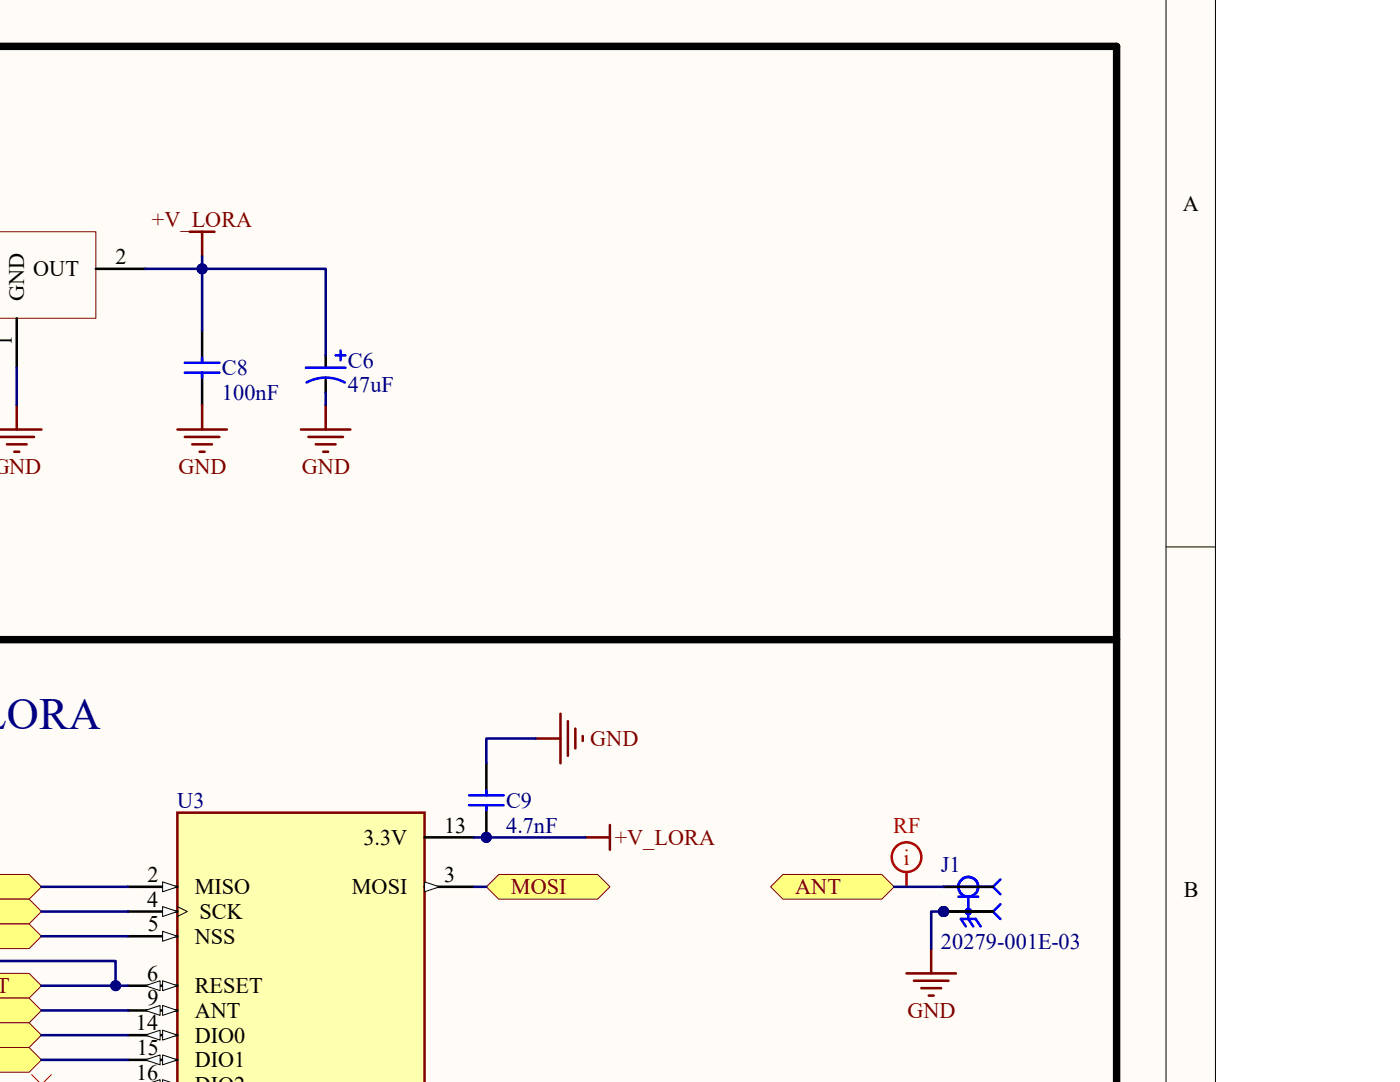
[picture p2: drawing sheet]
<svg xmlns="http://www.w3.org/2000/svg" width="279mm" height="216mm" viewBox="0 0 279 216" stroke-linecap="round" stroke-linejoin="round" font-family="sans-serif">
<path d="M-.1 -.1h242.7v216h-242.7z" fill-rule="evenodd" fill="#fffcf8"/>
<path d="M242.6 -.1v216" fill="none" stroke="#000" stroke-width=".2"/>
<path d="M-.1 -.1h232.8v216h-232.8z" fill-rule="evenodd" fill="#fffcf8"/>
<path d="M232.7 -.1v216M232.7 109.1h9.9" fill="none" stroke="#000" stroke-width=".2"/>
<path d="M106.9 147.4h5M111.9 142.4v9.9M113.3 143.9v6.9M114.8 145.4v3.9M116.3 146.9v1" fill="none" stroke="#800000" stroke-width=".51"/>
<path d="M-.1 174.5h5.9l2.5 2.5-2.5 2.4h-5.9z" fill-rule="evenodd" fill="#ffff80"/>
<path d="M-.1 174.5h5.9l2.5 2.5-2.5 2.4h-5.8" fill="none" stroke="#800000" stroke-width=".2"/>
<path d="M-.1 179.4h5.9l2.5 2.5-2.5 2.5h-5.9z" fill-rule="evenodd" fill="#ffff80"/>
<path d="M-.1 179.4h5.9l2.5 2.5-2.5 2.5h-5.8" fill="none" stroke="#800000" stroke-width=".2"/>
<path d="M-.1 184.4h5.9l2.5 2.4-2.5 2.5h-5.9z" fill-rule="evenodd" fill="#ffff80"/>
<path d="M-.1 184.4h5.9l2.5 2.4-2.5 2.5h-5.8" fill="none" stroke="#800000" stroke-width=".2"/>
<path d="M99.5 174.5h19.8l2.4 2.5-2.4 2.4h-19.8l-2.4-2.4z" fill-rule="evenodd" fill="#ffff80"/>
<path d="M97.1 177l2.4-2.5h19.8l2.4 2.5-2.4 2.4h-19.8z" fill="none" stroke="#800000" stroke-width=".2"/>
<path d="M-.1 194.2h5.9l2.5 2.5-2.5 2.5h-5.9z" fill-rule="evenodd" fill="#ffff80"/>
<path d="M-.1 194.2h5.9l2.5 2.5-2.5 2.5h-5.8" fill="none" stroke="#800000" stroke-width=".2"/>
<path d="M-.1 199.2h5.9l2.5 2.4-2.5 2.5h-5.9z" fill-rule="evenodd" fill="#ffff80"/>
<path d="M-.1 199.2h5.9l2.5 2.4-2.5 2.5h-5.8" fill="none" stroke="#800000" stroke-width=".2"/>
<path d="M-.1 204.1h5.9l2.5 2.5-2.5 2.4h-5.9z" fill-rule="evenodd" fill="#ffff80"/>
<path d="M-.1 204.1h5.9l2.5 2.5-2.5 2.4h-5.8" fill="none" stroke="#800000" stroke-width=".2"/>
<path d="M-.1 209h5.9l2.5 2.5-2.5 2.5h-5.9z" fill-rule="evenodd" fill="#ffff80"/>
<path d="M-.1 209h5.9l2.5 2.5-2.5 2.5h-5.8" fill="none" stroke="#800000" stroke-width=".2"/>
<path d="M153.8 177l2.5-2.5h19.7l2.4 2.5-2.4 2.4h-19.7z" fill-rule="evenodd" fill="#ffff80"/>
<path d="M153.8 177l2.5-2.5h19.7l2.4 2.5-2.4 2.4h-19.7z" fill="none" stroke="#800000" stroke-width=".2"/>
<path d="M180.9 194.2h9.9M182.4 195.7h6.9M183.9 197.2h3.9M185.4 198.7h.9M185.8 189.3v4.9" fill="none" stroke="#800000" stroke-width=".51"/>
<path d="M6.3 214.4l1.5 1.5M10.3 214.4l-1.6 1.5" fill="none" stroke="#f00" stroke-width=".2"/>
<circle cx="97.1" cy="167.1" r=".99" fill="#000080"/>
<circle cx="97.1" cy="167.1" r=".99" fill="none" stroke="#000080" stroke-width=".2"/>
<path d="M97.1 152.3v6.4M97.1 160.7v6.4" fill="none" stroke="#000" stroke-width=".51"/>
<circle cx="97.1" cy="167.1" r=".99" fill="#000080"/>
<circle cx="97.1" cy="167.1" r=".99" fill="none" stroke="#000080" stroke-width=".2"/>
<path d="M93.6 158.7h6.9M97.1 157.7v1M93.6 160.7h6.9M97.1 160.7v1" fill="none" stroke="#00f" stroke-width=".51"/>
<path d="M35.4 162.2h49.3v53.7h-49.3z" fill-rule="evenodd" fill="#ffffb0"/>
<path d="M35.4 215.9v-53.7h49.3v53.7" fill="none" stroke="#800000" stroke-width=".51"/>
<path d="M25.5 177h9.9" fill="none" stroke="#000" stroke-width=".51"/>
<path d="M32.4 176l3 1-3 .9z" fill="#f8fcff"/>
<path d="M32.4 176l3 1-3 .9z" fill="none" stroke="#000" stroke-width=".2"/>
<path d="M25.5 181.9h9.9" fill="none" stroke="#000" stroke-width=".51"/>
<path d="M32.4 180.9l3 1-3 1z" fill="#f8fcff"/>
<path d="M32.4 180.9l3 1-3 1zM35.4 180.9l2 1-2 1" fill="none" stroke="#000" stroke-width=".2"/>
<path d="M25.5 186.8h9.9" fill="none" stroke="#000" stroke-width=".51"/>
<path d="M32.4 185.8l3 1-3 1z" fill="#f8fcff"/>
<path d="M32.4 185.8l3 1-3 1z" fill="none" stroke="#000" stroke-width=".2"/>
<path d="M25.5 196.7h9.9" fill="none" stroke="#000" stroke-width=".51"/>
<path d="M32.4 195.7l3 1-3 1z" fill="#f8fcff"/>
<path d="M32.4 195.7l3 1-3 1z" fill="none" stroke="#000" stroke-width=".2"/>
<path d="M29 196.7l3-1v2z" fill="#f8fcff"/>
<path d="M29 196.7l3-1v2z" fill="none" stroke="#000" stroke-width=".2"/>
<path d="M25.5 201.6h9.9" fill="none" stroke="#000" stroke-width=".51"/>
<path d="M32.4 200.6l3 1-3 1z" fill="#f8fcff"/>
<path d="M32.4 200.6l3 1-3 1z" fill="none" stroke="#000" stroke-width=".2"/>
<path d="M29 201.6l3-1v2z" fill="#f8fcff"/>
<path d="M29 201.6l3-1v2z" fill="none" stroke="#000" stroke-width=".2"/>
<path d="M25.5 206.6h9.9" fill="none" stroke="#000" stroke-width=".51"/>
<path d="M32.4 205.6l3 1-3 .9z" fill="#f8fcff"/>
<path d="M32.4 205.6l3 1-3 .9z" fill="none" stroke="#000" stroke-width=".2"/>
<path d="M29 206.6l3-1v1.9z" fill="#f8fcff"/>
<path d="M29 206.6l3-1v1.9z" fill="none" stroke="#000" stroke-width=".2"/>
<path d="M25.5 211.5h9.9" fill="none" stroke="#000" stroke-width=".51"/>
<path d="M32.4 210.5l3 1-3 1z" fill="#f8fcff"/>
<path d="M32.4 210.5l3 1-3 1z" fill="none" stroke="#000" stroke-width=".2"/>
<path d="M29 211.5l3-1v2z" fill="#f8fcff"/>
<path d="M29 211.5l3-1v2z" fill="none" stroke="#000" stroke-width=".2"/>
<path d="M32.4 215.4l3 .5h-3z" fill="#f8fcff"/>
<path d="M32.4 215.9v-.5l1.6 .5" fill="none" stroke="#000" stroke-width=".2"/>
<path d="M29 215.9l3-.5v.5z" fill="#f8fcff"/>
<path d="M30.4 215.9l1.6-.5v.5" fill="none" stroke="#000" stroke-width=".2"/>
<path d="M84.7 167.1h9.9M84.7 177h9.9" fill="none" stroke="#000" stroke-width=".51"/>
<path d="M84.7 176l3 1-3 .9z" fill="#f8fcff"/>
<path d="M84.7 176l3 1-3 .9z" fill="none" stroke="#000" stroke-width=".2"/>
<circle cx="188.3" cy="181.9" r=".99" fill="#000080"/>
<circle cx="188.3" cy="181.9" r=".99" fill="none" stroke="#000080" stroke-width=".2"/>
<circle cx="188.3" cy="181.9" r=".99" fill="#000080"/>
<circle cx="188.3" cy="181.9" r=".99" fill="none" stroke="#000080" stroke-width=".2"/>
<g fill="none" stroke="#00f" stroke-width=".51">
<path d="M188.3 177h9.9M191.3 178.9h3.9M193.2 178.9v4.5l1 1.4M198.2 177l1.5 1.4M199.7 175.5l-1.5 1.5M188.3 181.9h9.9M192.8 184.8l-1-1.4h2.9l1 1.4M198.2 181.9l1.5 1.5M199.7 180.4l-1.5 1.5"/>
<circle cx="193.2" cy="177" r="1.98"/>
<circle cx="193.2" cy="177" r="1.97"/>
<circle cx="193.2" cy="181.9" r=".49"/>
</g>
<path d="M188.3 177h9.9M188.3 181.9h9.9" fill="none" stroke="#000" stroke-width=".51"/>
<circle cx="188.3" cy="181.9" r=".99" fill="#000080"/>
<circle cx="188.3" cy="181.9" r=".99" fill="none" stroke="#000080" stroke-width=".2"/>
<path d="M188.3 181.9h9.9" fill="none" stroke="#000" stroke-width=".51"/>
<circle cx="188.3" cy="181.9" r=".99" fill="#000080"/>
<circle cx="188.3" cy="181.9" r=".99" fill="none" stroke="#000080" stroke-width=".2"/>
<g fill="none" stroke="#f00" stroke-width=".51">
<path d="M180.9 174v3"/>
<circle cx="180.9" cy="171" r="2.96"/>
</g>
<g fill="none" stroke="#800000" stroke-width=".51">
<path d="M37.9 46.2h4.9M40.3 46.2v5M-.1 85.7h8.4M-.1 87.2h6.9M1.4 88.7h3.9M2.9 90.1h.9M3.3 80.8v4.9M35.4 85.7h9.9M36.9 87.2h6.9M38.4 88.7h3.9M39.8 90.1h1M40.3 80.8v4.9"/>
<path d="M60.1 85.7h9.8M61.5 87.2h7M63 88.7h4M64.5 90.1h1M65 80.8v4.9M116.8 167.1h4.9M121.7 164.6v5"/>
</g>
<path d="M-.1 46.2h19.2v17.3h-19.2" fill="none" stroke="#800000" stroke-width=".2"/>
<path d="M19.1 53.6h9.9M3.3 63.5v9.9M40.3 66v6.4M40.3 74.4v6.4M65 70.9v2.5M65 75.8v2.5" fill="none" stroke="#000" stroke-width=".51"/>
<path d="M36.9 72.4h6.9M36.9 74.4h6.9M40.3 71.4v1M40.3 74.4v.9M61.1 73.4h7.8M61.2 76.3a7.9 7.9 0 0 1 7.6 0M67 70.9h1.9M68 69.9v2" fill="none" stroke="#00f" stroke-width=".51"/>
<path d="M94.6 167.1h22.2" fill="none" stroke="#000080" stroke-width=".51"/>
<circle cx="97.1" cy="167.1" r=".99" fill="#000080"/>
<circle cx="97.1" cy="167.1" r=".99" fill="none" stroke="#000080" stroke-width=".2"/>
<path d="M106.9 147.4h-9.8v4.9M8.3 177h17.2M94.6 177h2.5M8.3 196.7h17.2M8.3 181.9h17.2M8.3 186.8h17.2" fill="none" stroke="#000080" stroke-width=".51"/>
<circle cx="23.1" cy="196.7" r=".99" fill="#000080"/>
<circle cx="23.1" cy="196.7" r=".99" fill="none" stroke="#000080" stroke-width=".2"/>
<path d="M-.1 191.8h23.2v4.9M8.3 201.6h17.2M8.3 206.6h17.2M8.3 211.5h17.2" fill="none" stroke="#000080" stroke-width=".51"/>
<circle cx="23.1" cy="196.7" r=".99" fill="#000080"/>
<circle cx="23.1" cy="196.7" r=".99" fill="none" stroke="#000080" stroke-width=".2"/>
<path d="M178.4 177h9.9M188.3 181.9h-2.5v7.4" fill="none" stroke="#000080" stroke-width=".51"/>
<circle cx="188.3" cy="181.9" r=".99" fill="#000080"/>
<circle cx="188.3" cy="181.9" r=".99" fill="none" stroke="#000080" stroke-width=".2"/>
<path d="M29 53.6h11.3v12.4M3.3 73.4v7.4" fill="none" stroke="#000080" stroke-width=".51"/>
<circle cx="40.3" cy="53.6" r=".99" fill="#000080"/>
<circle cx="40.3" cy="53.6" r=".99" fill="none" stroke="#000080" stroke-width=".2"/>
<path d="M40.3 51.2v2.4" fill="none" stroke="#000080" stroke-width=".51"/>
<circle cx="40.3" cy="53.6" r=".99" fill="#000080"/>
<circle cx="40.3" cy="53.6" r=".99" fill="none" stroke="#000080" stroke-width=".2"/>
<path d="M40.3 53.6h24.7v17.3" fill="none" stroke="#000080" stroke-width=".51"/>
<circle cx="40.3" cy="53.6" r=".99" fill="#000080"/>
<circle cx="40.3" cy="53.6" r=".99" fill="none" stroke="#000080" stroke-width=".2"/>
<path d="M65 78.3v2.5" fill="none" stroke="#000080" stroke-width=".51"/>
<path d="M-.1 9.2h222.9v206.7M-.1 127.6h222.9" fill="none" stroke="#000" stroke-width="1.5"/>
<text font-size="8.9" fill="#000080" x="1.4" y="145.4">ORA</text>
<g font-size="4.4" fill="#800000">
<text x="30.3" y="45.3">+V_LORA</text>
<text x="1.8" y="94.6">ND</text>
<text x="35.6" y="94.6">GND</text>
<text x="60.2" y="94.6">GND</text>
<text x="117.8" y="148.8">GND</text>
<text x="122.7" y="168.6">+V_LORA</text>
<text x="102" y="178.4">MOSI</text>
<text x="158.7" y="178.4">ANT</text>
<text x="-.6" y="198.2">T</text>
<text x="181.1" y="203.1">GND</text>
</g>
<g font-size="4.4">
<text x="236" y="42.2">A</text>
<text x="23.1" y="52.7">2</text>
<text x="6.6" y="55.1">OUT</text>
<text x="4.8" y="60.1" transform="rotate(-90 4.8 60.1)">GND</text>
<text x="2.4" y="69.1" transform="rotate(-90 2.4 69.1)">1</text>
<text x="88.6" y="166.1">13</text>
<text x="72.5" y="168.6">3.3V</text>
<text x="29.4" y="176">2</text>
<text x="38.9" y="178.4">MISO</text>
<text x="70.2" y="178.4">MOSI</text>
<text x="88.6" y="176">3</text>
<text x="236.3" y="179.1">B</text>
<text x="29.4" y="180.9">4</text>
<text x="29.5" y="185.8">5</text>
<text x="39.8" y="183.4">SCK</text>
<text x="38.9" y="188.3">NSS</text>
<text x="29.4" y="195.7">6</text>
<text x="29.4" y="200.6">9</text>
<text x="38.9" y="198.2">RESET</text>
<text x="38.9" y="203.1">ANT</text>
<text x="27.1" y="205.6">14</text>
<text x="38.9" y="208">DIO0</text>
<text x="27.2" y="215.4">16</text>
<text x="27.3" y="210.5">15</text>
<text x="38.9" y="213">DIO1</text>
</g>
<g font-size="4.4" fill="#000080">
<text x="44.3" y="74.8">C8</text>
<text x="69.4" y="73.4">C6</text>
<text x="44.3" y="79.8">100nF</text>
<text x="69.4" y="78.3">47uF</text>
<text x="35.4" y="161.2">U3</text>
<text x="101" y="161.2">C9</text>
<text x="101" y="166.1">4.7nF</text>
<text x="187.8" y="174">J1</text>
<text x="187.8" y="189.3">20279-001E-03</text>
</g>
<g font-size="4.4" fill="#f00">
<text x="178.3" y="166.1">RF</text>
<text x="180.3" y="172.5">i</text>
</g>
</svg>
